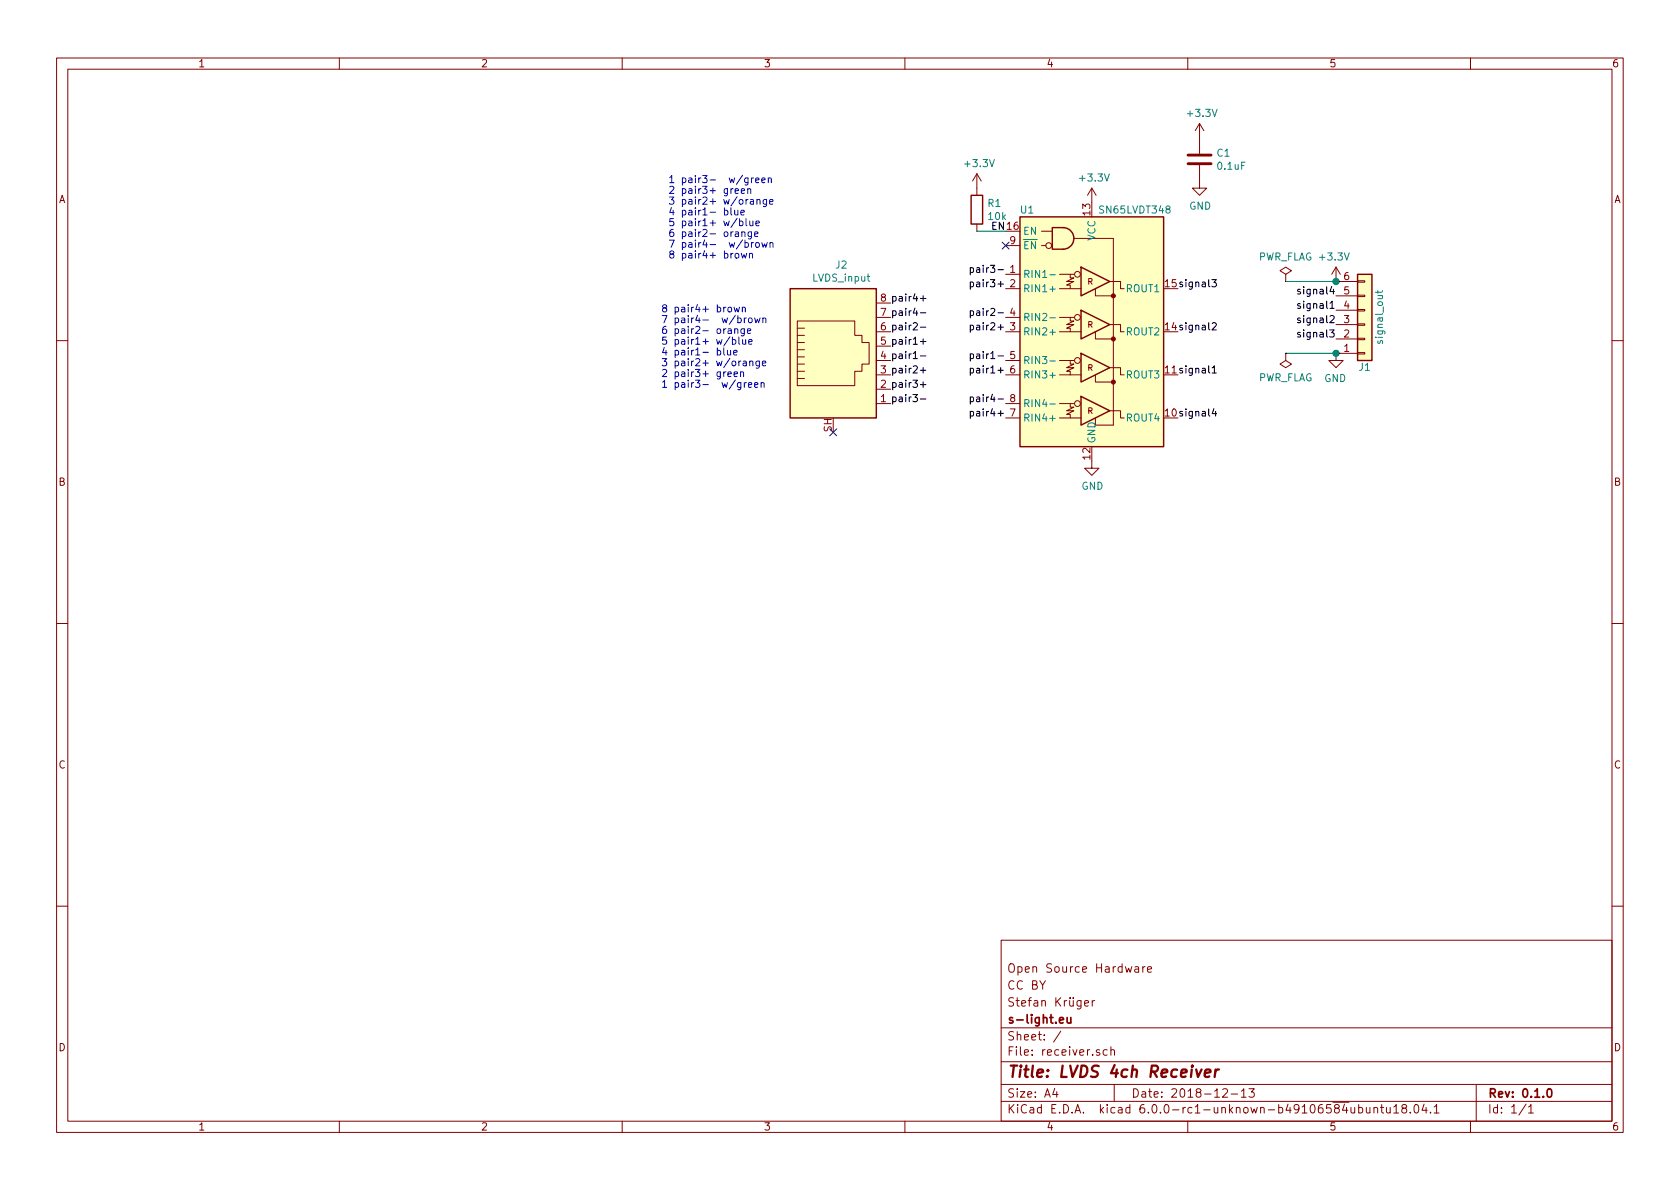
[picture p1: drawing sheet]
EESchema Schematic File Version 4
LIBS:receiver-cache
EELAYER 29 0
EELAYER END
$Descr A4 11693 8268
encoding utf-8
Sheet 1 1
Title "LVDS 4ch Receiver"
Date "2018-12-13"
Rev "0.1.0"
Comp "s-light.eu"
Comment1 "Stefan Krüger"
Comment2 "CC BY"
Comment3 "Open Source Hardware"
Comment4 ""
$EndDescr
$Comp
L Interface:SN65LVDT348 U1
U 1 1
P 7600 2300
F 0 "U1" H 7150 3150 50  0000 C CNN
F 1 "SN65LVDT348" H 7900 3150 50  0000 C CNN
F 2 "Package_SO:SOIC-16_3.9x9.9mm_P1.27mm" H 7700 1400 50  0001 C CNN
F 3 "http://www.ti.com/lit/ds/symlink/sn65lvdt348.pdf" H 7650 2000 50  0001 C CNN
	1    7600 2300
	1    0    0    -1  
$EndComp
$Comp
L Connector:8P8C_Shielded J2
U 1 1
P 5800 2500
F 0 "J2" H 5857 3167 50  0000 C CNN
F 1 "LVDS_input" H 5857 3076 50  0000 C CNN
F 2 "Connector_RJ:RJ45_Stewart_SS-6488S-A-NF" V 5800 2525 50  0001 C CNN
F 3 "~" V 5800 2525 50  0001 C CNN
	1    5800 2500
	1    0    0    -1  
$EndComp
Text Notes 4650 1800 0    50   ~ 0
1 pair3-  w/green\n2 pair3+ green\n3 pair2+ w/orange\n4 pair1- blue\n5 pair1+ w/blue\n6 pair2- orange\n7 pair4-  w/brown\n8 pair4+ brown
Text Notes 4600 2700 0    50   ~ 0
8 pair4+ brown\n7 pair4-  w/brown\n6 pair2- orange\n5 pair1+ w/blue\n4 pair1- blue\n3 pair2+ w/orange\n2 pair3+ green\n1 pair3-  w/green
Text Label 6200 2800 0    50   ~ 0
pair3-
Text Label 6200 2700 0    50   ~ 0
pair3+
Text Label 6200 2300 0    50   ~ 0
pair2-
Text Label 6200 2600 0    50   ~ 0
pair2+
Text Label 6200 2500 0    50   ~ 0
pair1-
Text Label 6200 2400 0    50   ~ 0
pair1+
Text Label 6200 2200 0    50   ~ 0
pair4-
Text Label 6200 2100 0    50   ~ 0
pair4+
Text Label 8200 2900 0    50   ~ 0
signal4
Text Label 8200 2000 0    50   ~ 0
signal3
Text Label 8200 2300 0    50   ~ 0
signal2
Text Label 8200 2600 0    50   ~ 0
signal1
Text Label 7000 1900 2    50   ~ 0
pair3-
Text Label 7000 2000 2    50   ~ 0
pair3+
Text Label 7000 2200 2    50   ~ 0
pair2-
Text Label 7000 2300 2    50   ~ 0
pair2+
Text Label 7000 2500 2    50   ~ 0
pair1-
Text Label 7000 2600 2    50   ~ 0
pair1+
Text Label 7000 2800 2    50   ~ 0
pair4-
Text Label 7000 2900 2    50   ~ 0
pair4+
NoConn ~ 5800 3000
NoConn ~ 7000 1700
$Comp
L power:GND #PWR02
U 1 1
P 7600 3200
F 0 "#PWR02" H 7600 2950 50  0001 C CNN
F 1 "GND" H 7605 3027 50  0000 C CNN
F 2 "" H 7600 3200 50  0001 C CNN
F 3 "" H 7600 3200 50  0001 C CNN
	1    7600 3200
	1    0    0    -1  
$EndComp
$Comp
L power:+3.3V #PWR01
U 1 1
P 7600 1400
F 0 "#PWR01" H 7600 1250 50  0001 C CNN
F 1 "+3.3V" H 7615 1573 50  0000 C CNN
F 2 "" H 7600 1400 50  0001 C CNN
F 3 "" H 7600 1400 50  0001 C CNN
	1    7600 1400
	1    0    0    -1  
$EndComp
$Comp
L Device:C C1
U 1 1
P 8350 1100
F 0 "C1" H 8465 1146 50  0000 L CNN
F 1 "0.1uF" H 8465 1055 50  0000 L CNN
F 2 "Capacitor_SMD:C_0603_1608Metric_Pad1.05x0.95mm_HandSolder" H 8388 950 50  0001 C CNN
F 3 "~" H 8350 1100 50  0001 C CNN
	1    8350 1100
	1    0    0    -1  
$EndComp
$Comp
L power:+3.3V #PWR03
U 1 1
P 8350 950
F 0 "#PWR03" H 8350 800 50  0001 C CNN
F 1 "+3.3V" H 8365 1123 50  0000 C CNN
F 2 "" H 8350 950 50  0001 C CNN
F 3 "" H 8350 950 50  0001 C CNN
	1    8350 950 
	1    0    0    -1  
$EndComp
$Comp
L power:GND #PWR04
U 1 1
P 8350 1250
F 0 "#PWR04" H 8350 1000 50  0001 C CNN
F 1 "GND" H 8355 1077 50  0000 C CNN
F 2 "" H 8350 1250 50  0001 C CNN
F 3 "" H 8350 1250 50  0001 C CNN
	1    8350 1250
	1    0    0    -1  
$EndComp
Text Label 7000 1600 2    50   ~ 0
EN
$Comp
L Connector_Generic:Conn_01x06 J1
U 1 1
P 9500 2250
F 0 "J1" H 9500 2550 50  0000 C CNN
F 1 "signal_out" V 9600 2200 50  0000 C CNN
F 2 "Connector_PinHeader_2.54mm:PinHeader_1x06_P2.54mm_Horizontal" H 9500 2250 50  0001 C CNN
F 3 "~" H 9500 2250 50  0001 C CNN
	1    9500 2250
	1    0    0    1   
$EndComp
Text Label 9300 2050 2    50   ~ 0
signal4
Text Label 9300 2350 2    50   ~ 0
signal3
Text Label 9300 2250 2    50   ~ 0
signal2
Text Label 9300 2150 2    50   ~ 0
signal1
$Comp
L power:GND #PWR06
U 1 1
P 9300 2450
F 0 "#PWR06" H 9300 2200 50  0001 C CNN
F 1 "GND" H 9305 2277 50  0000 C CNN
F 2 "" H 9300 2450 50  0001 C CNN
F 3 "" H 9300 2450 50  0001 C CNN
	1    9300 2450
	-1   0    0    -1  
$EndComp
$Comp
L power:+3.3V #PWR05
U 1 1
P 9300 1950
F 0 "#PWR05" H 9300 1800 50  0001 C CNN
F 1 "+3.3V" H 9315 2123 50  0000 C CNN
F 2 "" H 9300 1950 50  0001 C CNN
F 3 "" H 9300 1950 50  0001 C CNN
	1    9300 1950
	-1   0    0    -1  
$EndComp
$Comp
L power:PWR_FLAG #FLG0101
U 1 1
P 8950 2450
F 0 "#FLG0101" H 8950 2525 50  0001 C CNN
F 1 "PWR_FLAG" H 8950 2623 50  0000 C CNN
F 2 "" H 8950 2450 50  0001 C CNN
F 3 "~" H 8950 2450 50  0001 C CNN
	1    8950 2450
	1    0    0    1   
$EndComp
Wire Wire Line
	8950 2450 9300 2450
$Comp
L power:+3.3V #PWR0101
U 1 1
P 6800 1300
F 0 "#PWR0101" H 6800 1150 50  0001 C CNN
F 1 "+3.3V" H 6815 1473 50  0000 C CNN
F 2 "" H 6800 1300 50  0001 C CNN
F 3 "" H 6800 1300 50  0001 C CNN
	1    6800 1300
	1    0    0    -1  
$EndComp
$Comp
L Device:R R1
U 1 1
P 6800 1450
F 0 "R1" H 6870 1496 50  0000 L CNN
F 1 "10k" H 6870 1405 50  0000 L CNN
F 2 "Resistor_SMD:R_1206_3216Metric_Pad1.42x1.75mm_HandSolder" V 6730 1450 50  0001 C CNN
F 3 "~" H 6800 1450 50  0001 C CNN
	1    6800 1450
	1    0    0    -1  
$EndComp
Wire Wire Line
	6800 1600 7000 1600
$Comp
L power:PWR_FLAG #FLG0102
U 1 1
P 8950 1950
F 0 "#FLG0102" H 8950 2025 50  0001 C CNN
F 1 "PWR_FLAG" H 8950 2123 50  0000 C CNN
F 2 "" H 8950 1950 50  0001 C CNN
F 3 "~" H 8950 1950 50  0001 C CNN
	1    8950 1950
	-1   0    0    -1  
$EndComp
Wire Wire Line
	8950 1950 9300 1950
Connection ~ 9300 1950
Connection ~ 9300 2450
$EndSCHEMATC
